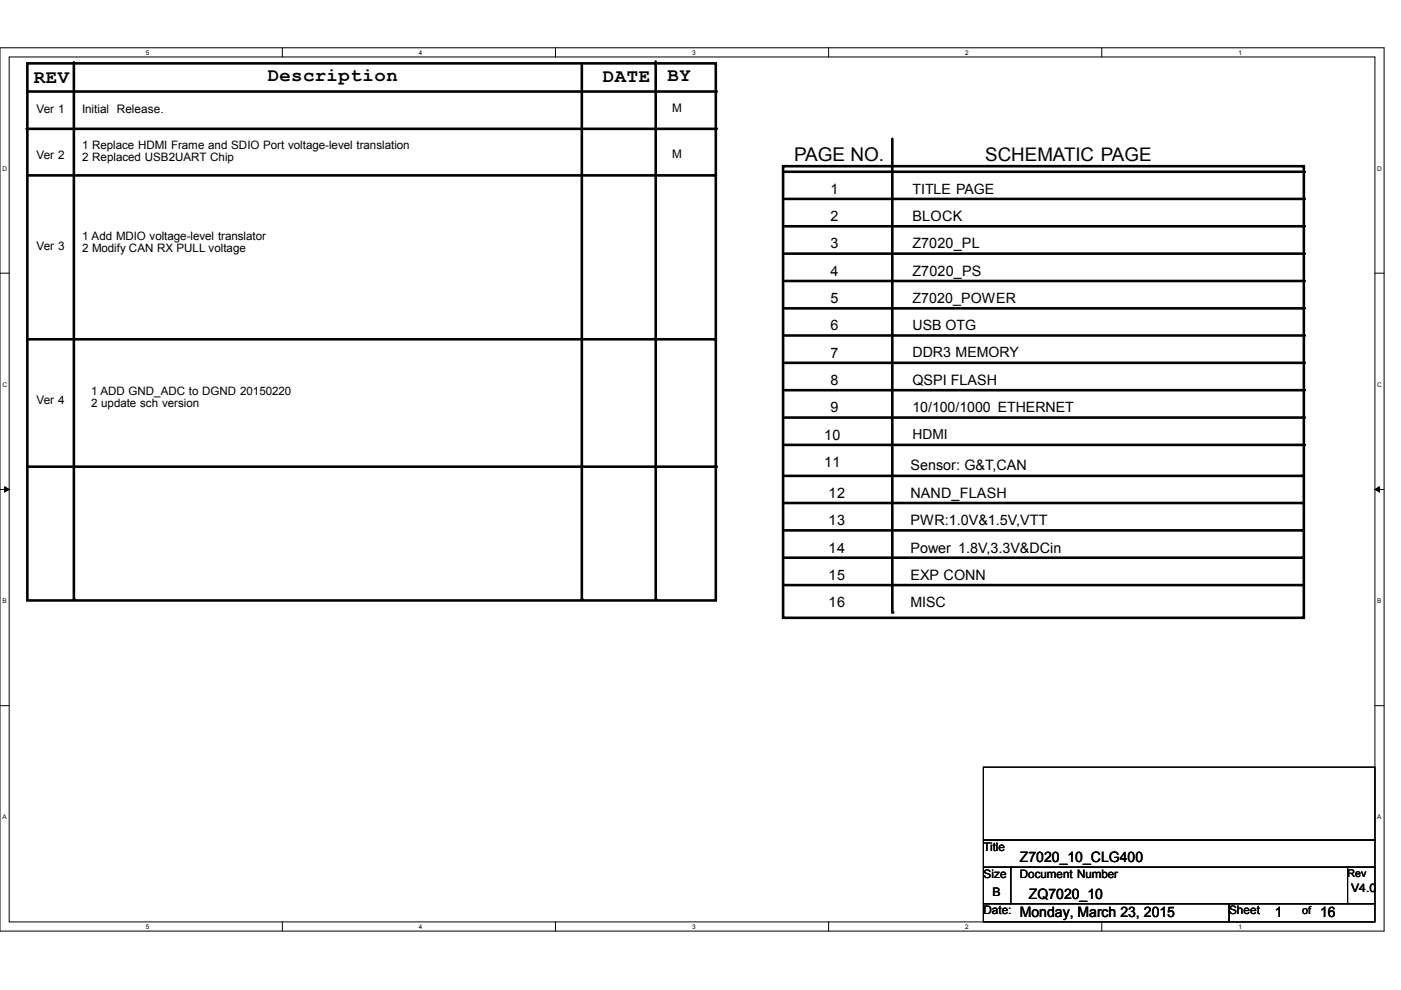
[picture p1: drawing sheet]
<svg xmlns="http://www.w3.org/2000/svg" width="297mm" height="210mm" viewBox="0 0 297 210" stroke-linecap="round" stroke-linejoin="round" font-family="sans-serif">
<path d="M0 10.1h293.5v187.3h-293.5zM1.9 12.1h289.6v183.4h-289.6z" fill="none" stroke="#000" stroke-width=".21"/>
<g fill="#fff">
<path d="M30.9 10.3h.7v1.5h-.7z"/>
<path d="M30.9 195.7h.7v1.5h-.7z"/>
</g>
<path d="M59.9 10.1v2M59.9 195.5v1.9" fill="none" stroke="#000" stroke-width=".21"/>
<g fill="#fff">
<path d="M88.8 10.3h.7v1.5h-.7z"/>
<path d="M88.8 195.7h.7v1.5h-.7z"/>
</g>
<path d="M117.8 10.1v2M117.8 195.5v1.9" fill="none" stroke="#000" stroke-width=".21"/>
<g fill="#fff">
<path d="M146.7 10.3h.7v1.5h-.7z"/>
<path d="M146.7 195.7h.7v1.5h-.7z"/>
</g>
<path d="M175.7 10.1v2M175.7 195.5v1.9" fill="none" stroke="#000" stroke-width=".21"/>
<g fill="#fff">
<path d="M204.6 10.3h.8v1.5h-.8z"/>
<path d="M204.6 195.7h.8v1.5h-.8z"/>
</g>
<path d="M233.6 10.1v2M233.6 195.5v1.9" fill="none" stroke="#000" stroke-width=".21"/>
<g fill="#fff">
<path d="M262.6 10.3h.7v1.5h-.7z"/>
<path d="M262.6 195.7h.7v1.5h-.7z"/>
<path d="M.5 35h.9v1.5h-.9z"/>
<path d="M292 35h.9v1.5h-.9z"/>
<path d="M.5 80.8h.9v1.5h-.9z"/>
<path d="M292 80.8h.9v1.5h-.9z"/>
</g>
<path d="M0 57.9h1.9M291.5 57.9h2" fill="none" stroke="#000" stroke-width=".21"/>
<g fill="#fff">
<path d="M.5 126.7h.9v1.5h-.9z"/>
<path d="M292 126.7h.9v1.5h-.9z"/>
</g>
<path d="M0 103.8h1.9M291.5 103.8h2" fill="none" stroke="#000" stroke-width=".21"/>
<path d="M1 103.2l.9 .6-.9 .5zM291.5 103.8l1-.6v1.1z" fill="#000" stroke="#000" stroke-width=".21"/>
<g fill="#fff">
<path d="M.5 172.5h.9v1.5h-.9z"/>
<path d="M292 172.5h.9v1.5h-.9z"/>
</g>
<path d="M0 149.6h1.9M291.5 149.6h2M208.5 162.7h83v15.4h-83zM208.5 178.1h83v5.8h-83zM208.5 183.9h5.8v7.7h-5.8zM208.5 191.6h52.1v3.9h-52.1zM214.3 183.9h71.4v7.7h-71.4zM260.6 191.6h30.9v3.9h-30.9zM285.7 183.9h5.8v7.7h-5.8z" fill="none" stroke="#000" stroke-width=".21"/>
<g fill="none" stroke="#000" stroke-width=".55">
<path d="M5.8 13.4h146v113.9h-146zM6 19.4h145.8M15.7 13.2v113.9M123.4 13.8v113.3M139 13.1v114M5.6 27.3h146.2M5.8 37.2h145.5M166 35.2h110.4v95.8h-110.4zM166.4 36.4h110M189.2 29.4v100.5M166.4 48h110M166.4 59.6h110"/>
<path d="M166.4 53.8h110M166.4 42.2h110M5.8 71.9h145.5M166.4 76.9h110M166.4 71.1h110M166.4 65.4h110M5.8 98.9h146M166.4 82.7h110M166.4 88.5h110M166.4 94.3h110M166 100.9h110.1M166 106.7h110.1"/>
<path d="M166 112.5h110.1M166 118.3h110.1M166 124.1h110.1"/>
</g>
<g fill="#000">
<circle cx="151.8" cy="19.4" r=".28"/>
<circle cx="151.3" cy="37.2" r=".28"/>
<circle cx="151.8" cy="27.3" r=".28"/>
<circle cx="276.4" cy="36.4" r=".28"/>
<circle cx="276.4" cy="42.2" r=".28"/>
<circle cx="276.4" cy="48" r=".28"/>
<circle cx="276.4" cy="59.6" r=".28"/>
<circle cx="276.4" cy="53.8" r=".28"/>
<circle cx="151.3" cy="71.9" r=".28"/>
<circle cx="276.4" cy="76.9" r=".28"/>
<circle cx="276.4" cy="71.1" r=".28"/>
<circle cx="276.4" cy="65.4" r=".28"/>
<circle cx="151.8" cy="98.9" r=".28"/>
<circle cx="276.4" cy="88.5" r=".28"/>
<circle cx="276.4" cy="94.3" r=".28"/>
<circle cx="276.4" cy="82.7" r=".28"/>
<circle cx="276.1" cy="106.7" r=".28"/>
<circle cx="276.1" cy="118.3" r=".28"/>
<circle cx="276.1" cy="100.9" r=".28"/>
<circle cx="276.1" cy="112.5" r=".28"/>
<circle cx="15.7" cy="127.1" r=".28"/>
<circle cx="123.4" cy="127.1" r=".28"/>
<circle cx="139" cy="127.1" r=".28"/>
<circle cx="189.2" cy="129.9" r=".28"/>
<circle cx="276.1" cy="124.1" r=".28"/>
</g>
<g font-size="4">
<text x="7.2" y="17.6">REV</text>
<text x="56.8" y="17.2">Description</text>
<text x="127.8" y="17.4">DATE</text>
<text x="141.5" y="17.2">BY</text>
<text x="168.4" y="34.2">PAGE NO.</text>
<text x="208.9" y="34.2">SCHEMATIC PAGE</text>
</g>
<g font-size="3">
<text x="176.1" y="41.1">1</text>
<text x="193.5" y="41">TITLE PAGE</text>
<text x="176.1" y="46.9">2</text>
<text x="193.5" y="46.9">BLOCK</text>
<text x="176.1" y="52.7">3</text>
<text x="193.5" y="52.7">Z7020_PL</text>
<text x="176.1" y="58.5">4</text>
<text x="193.5" y="58.5">Z7020_PS</text>
<text x="176.1" y="64.2">5</text>
<text x="193.5" y="64.2">Z7020_POWER</text>
<text x="176.1" y="70">6</text>
<text x="193.5" y="70">USB OTG</text>
<text x="176.1" y="75.8">7</text>
<text x="193.5" y="75.8">DDR3 MEMORY</text>
<text x="176.1" y="81.6">8</text>
<text x="193.5" y="81.6">QSPI FLASH</text>
<text x="176.1" y="87.4">9</text>
<text x="193.5" y="87.4">10/100/1000 ETHERNET</text>
<text x="174.7" y="93.2">10</text>
<text x="174.7" y="99">11</text>
<text x="193" y="99.8">Sensor: G&amp;T,CAN</text>
<text x="175.7" y="105.6">12</text>
<text x="193" y="105.6">NAND_FLASH</text>
<text x="175.7" y="111.4">13</text>
<text x="193" y="111.4">PWR:1.0V&amp;1.5V,VTT</text>
<text x="175.7" y="117.2">14</text>
<text x="193" y="117.2">Power 1.8V,3.3V&amp;DCin</text>
<text x="175.7" y="123">15</text>
<text x="193" y="123">EXP CONN</text>
<text x="175.7" y="128.7">16</text>
<text x="193" y="128.7">MISC</text>
<text x="216.2" y="182.8">Z7020_10_CLG400</text>
<text x="218.1" y="190.5">ZQ7020_10</text>
<text x="216.2" y="194.4">Monday, March 23, 2015</text>
<text x="270.3" y="194.4">1</text>
<text x="279.9" y="194.4">16</text>
</g>
<text font-size="2.9" x="193.5" y="93.1">HDMI</text>
<g font-size="2.5">
<text x="7.7" y="24">Ver 1</text>
<text x="17.4" y="24">Initial Release.</text>
<text x="142.5" y="23.8">M</text>
<text x="7.7" y="33.6">Ver 2</text>
<text x="17.4" y="31.7">1 Replace HDMI Frame and SDIO Port voltage-level translation</text>
<text x="17.4" y="34.2">2 Replaced USB2UART Chip</text>
<text x="142.5" y="33.4">M</text>
<text x="7.7" y="52.9">Ver 3</text>
<text x="17.4" y="51">1 Add MDIO voltage-level translator</text>
<text x="17.4" y="53.5">2 Modify CAN RX PULL voltage</text>
<text x="19.3" y="83.8">1 ADD GND_ADC to DGND 20150220</text>
<text x="7.7" y="85.7">Ver 4</text>
<text x="19.3" y="86.4">2 update sch version</text>
<text x="208.5" y="180.4">Title</text>
<text x="208.5" y="186.1">Size</text>
<text x="210.4" y="190">B</text>
<text x="216.2" y="186.1">Document Number</text>
<text x="286.5" y="189.2">V4.0</text>
<text x="208.5" y="193.9">Date:</text>
<text x="260.6" y="193.9">Sheet</text>
</g>
<text font-size="2.3" x="276.1" y="193.7">of</text>
<text font-size="2.2" x="285.7" y="185.9">Rev</text>
<g font-size="1.4">
<text x="30.9" y="11.6">5</text>
<text x="88.8" y="11.6">4</text>
<text x="146.7" y="11.6">3</text>
<text x="204.6" y="11.6">2</text>
<text x="262.6" y="11.6">1</text>
<text x=".5" y="36.2">D</text>
<text x="292" y="36.2">D</text>
<text x=".5" y="82.1">C</text>
<text x="292" y="82.1">C</text>
<text x=".5" y="127.9">B</text>
<text x="292" y="127.9">B</text>
<text x=".5" y="173.8">A</text>
<text x="292" y="173.8">A</text>
<text x="30.9" y="196.9">5</text>
<text x="88.8" y="196.9">4</text>
<text x="146.7" y="196.9">3</text>
<text x="204.6" y="196.9">2</text>
<text x="262.6" y="196.9">1</text>
</g>
</svg>
